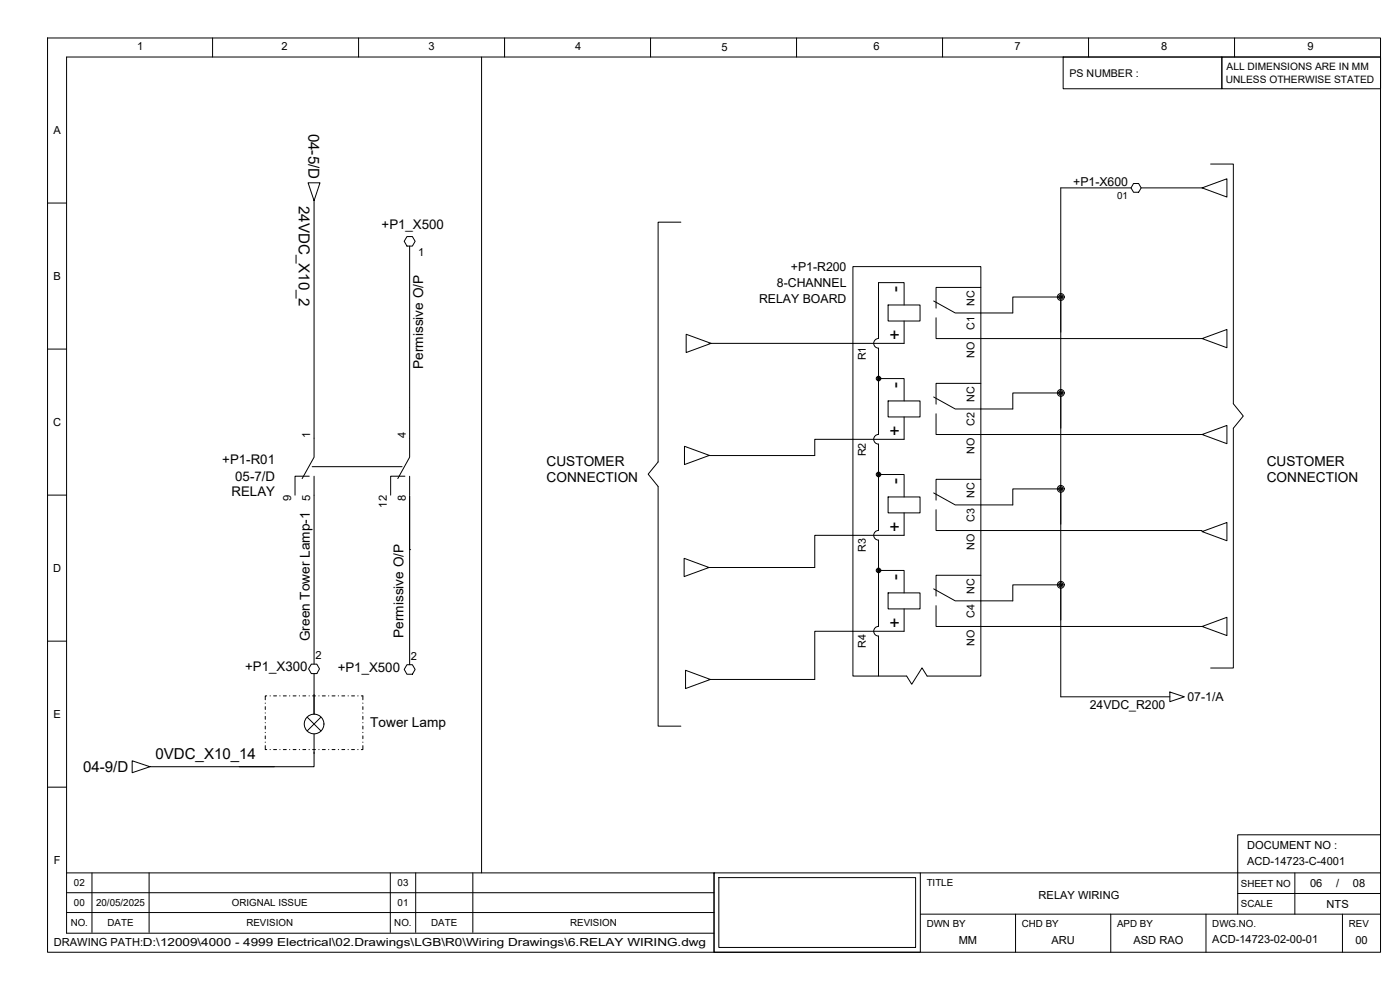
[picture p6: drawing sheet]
<svg xmlns="http://www.w3.org/2000/svg" width="420mm" height="297mm" viewBox="0 0 420 297" stroke-linecap="round" stroke-linejoin="round" font-family="sans-serif">
<g fill="none" stroke="#000" stroke-width=".3">
<path d="M14.3 11.4h400v274.3h-400zM63.8 11.4v5.7M107.6 11.4v5.7M144.5 17.1v244.8M151.4 11.4v5.7M195.2 11.4v5.7M239.1 11.4v5.7M282.9 11.4v5.7M319.1 17.1h47.6v9.5h-47.6zM326.7 11.4v5.7M366.7 17.1h47.6v9.5h-47.6zM370.5 11.4v5.7"/>
<path d="M414.3 17.1h-394.3v262.9h194.3M92.5 54.8h3.5l-1.7 5.4zM339.4 56.4h-21.1v152.7h32.8M340.2 55.1h1.5l.8 1.3-.8 1.3h-1.5l-.8-1.3zM342.5 56.4h18.3M360.8 56.4l7.4-2.8v5.5zM363.3 49.2h6.8v71.9l3 3.7-3 3.7v71.9h-6.8M14.3 60.9h5.7M94.3 60.1v77.1l-3.6 6.4M122.1 71h1.7l.8 1.4-.8 1.4h-1.7l-.8-1.4zM122.9 73.8v63.4l-3.5 6.4M204.3 66.7h-6.8v71.9l-3 3.7 3 3.7v71.9h6.8"/>
<path d="M256 80h38.4v122.8h-16.2l-1.5-2.4-3.1 4.9-1.5-2.5h-16.1zM266.5 91.5h9.6v4.8h-9.6zM271.3 91.5v-6.7h-7.6v16.8a1.44 1.44 0 0 0-1.5 1.4 1.44 1.44 0 0 0 1.5 1.5v25.9M271.3 96.3v6.7h-58.5M280.9 95.3v6.3h79.9M294.4 86.2h-13.5v6.3M318.3 89.1h-14.3v4.8h-17.3l-6.5-3.6M14.3 104.7h5.7M205.9 100.3l7.5 2.7-7.5 2.8zM263.7 113.6h7.6v6.7M294.4 115h-13.5v6.3M318.3 117.9h-14.3v4.8h-17.3l-6.5-3.6"/>
<path d="M360.8 101.6l7.4-2.7v5.4zM205.4 133.9l7.5 2.7-7.5 2.8zM263.7 130.4a1.45 1.45 0 0 0-1.5 1.4 1.45 1.45 0 0 0 1.5 1.5v25.9M266.5 120.3h9.6v4.8h-9.6zM271.3 125.1v6.7h-26.8v4.9h-31.7M280.9 124.1v6.3h79.9M360.8 130.4l7.4-2.8v5.5zM14.3 148.6h5.7M92.8 142.9h-4.3v5.7M93.7 140h27M94.3 142.9v56.4M121.5 142.9h-4.3v5.7"/>
<path d="M122.9 142.9v5.7M122.9 148.8v50.6M263.7 142.4h7.6v6.7M263.7 159.2a1.45 1.45 0 0 0-1.5 1.4 1.45 1.45 0 0 0 1.5 1.5v25.9a1.44 1.44 0 0 0-1.5 1.4 1.44 1.44 0 0 0 1.5 1.4v12M266.5 149.1h9.6v4.8h-9.6zM271.3 153.9v6.7h-26.8v9.7h-31.7M280.9 152.9v6.3h79.9M294.4 143.8h-13.5v6.3M318.3 146.7h-14.3v4.8h-17.3l-6.5-3.6M360.8 159.5l7.4-2.7v5.4zM122.9 164.9h.1M205.3 167.5l7.5 2.8-7.5 2.7z"/>
<path d="M263.7 171.2h7.6v6.7M266.5 177.9h9.6v4.8h-9.6zM294.4 172.6h-13.5v6.2M318.3 175.5h-14.3v4.8h-17.3l-6.5-3.6M14.3 192.4h5.7M93.4 199.3h1.7l.8 1.4-.8 1.4h-1.7l-.8-1.4zM122.1 199.4h1.7l.8 1.5-.8 1.4h-1.7l-.8-1.4zM271.3 182.7v6.7h-26.8v14.5h-31.7M280.9 181.7v6.3h79.9M360.8 188l7.4-2.8v5.5zM79.6 210.9v.1M79.6 212v.9"/>
<path d="M79.6 213.9v.1M79.6 214.9v.9M79.6 216.8v.1M79.6 217.9v.8M79.6 219.7v.1M80.1 208.8h-.5v1.2M81 208.8h.1M82.1 208.8h.9M84 208.8h.1M85 208.8h.9M86.9 208.8h.1M88 208.8h.8"/>
<path d="M89.8 208.8h.1M90.9 208.8h.9M92.2 215.1l4.2 4.2M92.7 208.8h.1M93.8 208.8h.9M94.3 202.1v12.2M95.7 208.8h.1M96.4 215.1l-4.2 4.2M96.7 208.8h.9M98.6 208.8h.1M99.7 208.8h.8M101.5 208.8h.1"/>
<path d="M102.6 208.8h.9M104.4 208.8h.1M105.5 208.8h.9M107.4 208.8h.1M108.4 208.8h.5v1.2M108.9 210.9v.1M108.9 212v.9M108.9 213.9v.1M108.9 214.9v.9M108.9 216.8v.1M108.9 217.9v.8M108.9 219.7v.1"/>
<path d="M205.7 201.1l7.5 2.8-7.5 2.7zM351.1 207.6l4.3 1.5-4.3 1.4zM14.3 236.2h5.7M45 230l-5.3-1.7v3.5l5.3-1.8h37.4M79.6 223.7v1.2h.5M79.6 220.8v.9M79.6 222.6v.1M81 224.9h.1M82.1 224.9h.9M84 224.9h.1M85 224.9h.9M86.9 224.9h.1"/>
<path d="M88 224.9h.8M89.8 224.9h.1M90.9 224.9h.9M92.7 224.9h.1M93.8 224.9h.9M94.3 225.6v4.4h-22.5M94.3 220.2v5.9M95.7 224.9h.1M96.7 224.9h.9M98.6 224.9h.1M99.7 224.9h.8M101.5 224.9h.1"/>
<path d="M102.6 224.9h.9M104.4 224.9h.1M105.5 224.9h.9M107.4 224.9h.1M108.9 223.7v1.2h-.5M108.9 220.8v.9M108.9 222.6v.1M414.3 250.5h-42.8v23.8M20 261.9h194.3v23.8M20 267.9h194.3M20 273.8h194.3M27.6 261.9v17.9"/>
<path d="M44.7 261.9v17.9M117.1 261.9v17.9M124.8 261.9v17.9M141.9 261.9v17.9M214.3 261.9h61.9v23.8h-61.9zM215.7 263.3h59.1v21h-59.1zM276.2 261.9h138.1M276.2 274.3h138.1M304.8 274.3v11.4M333.4 274.3v11.4M361.9 274.3v11.4M371.5 268.1h42.8"/>
<path d="M388.6 261.9v12.4M402.9 274.3v11.4"/>
<circle cx="318.4" cy="89.1" r="1.03"/>
<circle cx="318.4" cy="89.1" r=".65"/>
<circle cx="318.4" cy="89.1" r=".33"/>
<circle cx="263.7" cy="113.6" r=".43"/>
<circle cx="263.7" cy="113.6" r=".69"/>
<circle cx="263.7" cy="113.6" r=".22"/>
<circle cx="318.4" cy="117.9" r="1.03"/>
<circle cx="318.4" cy="117.9" r=".65"/>
<circle cx="318.4" cy="117.9" r=".33"/>
<circle cx="263.7" cy="142.4" r=".69"/>
<circle cx="263.7" cy="142.4" r=".43"/>
<circle cx="263.7" cy="142.4" r=".22"/>
<circle cx="318.4" cy="146.7" r="1.03"/>
<circle cx="318.4" cy="146.7" r=".65"/>
<circle cx="318.4" cy="146.7" r=".33"/>
<circle cx="263.7" cy="171.2" r=".69"/>
<circle cx="263.7" cy="171.2" r=".43"/>
<circle cx="263.7" cy="171.2" r=".22"/>
<circle cx="318.4" cy="175.5" r="1.03"/>
<circle cx="318.4" cy="175.5" r=".65"/>
<circle cx="318.4" cy="175.5" r=".33"/>
<circle cx="94.3" cy="217.2" r="2.95"/>
</g>
<g font-size="5.4">
<text x="270.4" y="87.5" transform="rotate(-90 270.4 87.5)">-</text>
<text x="270.4" y="102.1" transform="rotate(-90 270.4 102.1)">+</text>
<text x="270.4" y="116.3" transform="rotate(-90 270.4 116.3)">-</text>
<text x="270.4" y="130.9" transform="rotate(-90 270.4 130.9)">+</text>
<text x="270.4" y="145.1" transform="rotate(-90 270.4 145.1)">-</text>
<text x="270.4" y="159.6" transform="rotate(-90 270.4 159.6)">+</text>
<text x="270.4" y="173.9" transform="rotate(-90 270.4 173.9)">-</text>
<text x="270.4" y="188.5" transform="rotate(-90 270.4 188.5)">+</text>
</g>
<g font-size="4.5">
<text x="92.6" y="40.1" transform="rotate(90 92.6 40.1)">04-5/D</text>
<text x="89.7" y="61.8" transform="rotate(90 89.7 61.8)">24VDC_X10_2</text>
<text x="46.6" y="227.8">0VDC_X10_14</text>
<text x="24.9" y="231.7">04-9/D</text>
</g>
<g font-size="4.1">
<text x="127" y="110.6" transform="rotate(-90 127 110.6)">Permissive O/P</text>
<text x="164" y="139.7">CUSTOMER</text>
<text x="380.2" y="139.7">CUSTOMER</text>
<text x="164" y="144.6">CONNECTION</text>
<text x="380.2" y="144.6">CONNECTION</text>
<text x="121.1" y="191.4" transform="rotate(-90 121.1 191.4)">Permissive O/P</text>
<text x="93" y="192.4" transform="rotate(-90 93 192.4)">Green Tower Lamp-1</text>
<text x="111.1" y="218.2">Tower Lamp</text>
</g>
<g font-size="4">
<text x="114.5" y="68.8">+P1_X500</text>
<text x="66.7" y="139.2">+P1-R01</text>
<text x="69.5" y="148.7">RELAY</text>
<text x="70.6" y="144.3">05-7/D</text>
<text x="73.6" y="201.4">+P1_X300</text>
<text x="101.3" y="201.6">+P1_X500</text>
</g>
<g font-size="3.7">
<text x="322.1" y="55.8">+P1-X600</text>
<text x="237.3" y="81.3">+P1-R200</text>
<text x="233.2" y="86.1">8-CHANNEL</text>
<text x="227.8" y="90.9">RELAY BOARD</text>
<text x="327" y="212.8">24VDC_R200</text>
<text x="356.4" y="210.4">07-1/A</text>
</g>
<g font-size="3.3">
<text x="41.2" y="15">1</text>
<text x="84.5" y="15.1">2</text>
<text x="128.6" y="15">3</text>
<text x="172.6" y="15.1">4</text>
<text x="216.6" y="15.4">5</text>
<text x="262.1" y="15">6</text>
<text x="304.5" y="15">7</text>
<text x="348.4" y="15.1">8</text>
<text x="392.4" y="15.1">9</text>
<text x="16" y="40.2">A</text>
<text x="125.5" y="76.7">1</text>
<text x="16" y="84">B</text>
<text x="15.9" y="127.8">C</text>
<text x="93.1" y="131.5" transform="rotate(-90 93.1 131.5)">1</text>
<text x="121.8" y="131.5" transform="rotate(-90 121.8 131.5)">4</text>
<text x="87.4" y="150.4" transform="rotate(-90 87.4 150.4)">9</text>
<text x="93.1" y="150.4" transform="rotate(-90 93.1 150.4)">5</text>
<text x="116.1" y="152.3" transform="rotate(-90 116.1 152.3)">12</text>
<text x="121.8" y="150.4" transform="rotate(-90 121.8 150.4)">8</text>
<text x="15.9" y="171.6">D</text>
<text x="94.6" y="197.9">2</text>
<text x="123.3" y="198">2</text>
<text x="16" y="215.5">E</text>
<text x="374.3" y="254.7">DOCUMENT NO :</text>
<text x="16.1" y="259.3">F</text>
<text x="374.3" y="259.5">ACD-14723-C-4001</text>
<text x="311.7" y="269.8">RELAY WIRING</text>
<text x="393.2" y="266.2">06</text>
<text x="401" y="266.2">/</text>
<text x="406" y="266.2">08</text>
<text x="398.1" y="272.4">NTS</text>
<text x="16.2" y="283.8">DRAWING PATH:D:\12009\4000 - 4999 Electrical\02.Drawings\LGB\R0\Wiring Drawings\6.RELAY WIRING.dwg</text>
<text x="287.7" y="283.1">MM</text>
<text x="315.6" y="283.1">ARU</text>
<text x="340.2" y="283.1">ASD RAO</text>
<text x="363.8" y="282.9">ACD-14723-02-00-01</text>
<text x="406.8" y="283.1">00</text>
</g>
<g font-size="3.2">
<text x="321" y="23">PS NUMBER :</text>
<text x="292.4" y="91.8" transform="rotate(-90 292.4 91.8)">NC</text>
<text x="292.4" y="99" transform="rotate(-90 292.4 99)">C1</text>
<text x="292.4" y="107.4" transform="rotate(-90 292.4 107.4)">NO</text>
<text x="259.8" y="108.1" transform="rotate(-90 259.8 108.1)">R1</text>
<text x="292.4" y="120.6" transform="rotate(-90 292.4 120.6)">NC</text>
<text x="292.4" y="127.8" transform="rotate(-90 292.4 127.8)">C2</text>
<text x="259.8" y="136.9" transform="rotate(-90 259.8 136.9)">R2</text>
<text x="292.4" y="136.2" transform="rotate(-90 292.4 136.2)">NO</text>
<text x="292.4" y="149.4" transform="rotate(-90 292.4 149.4)">NC</text>
<text x="292.4" y="156.6" transform="rotate(-90 292.4 156.6)">C3</text>
<text x="259.8" y="165.7" transform="rotate(-90 259.8 165.7)">R3</text>
<text x="292.4" y="165" transform="rotate(-90 292.4 165)">NO</text>
<text x="292.4" y="178.2" transform="rotate(-90 292.4 178.2)">NC</text>
<text x="292.4" y="185.4" transform="rotate(-90 292.4 185.4)">C4</text>
<text x="259.8" y="194.5" transform="rotate(-90 259.8 194.5)">R4</text>
<text x="292.4" y="193.7" transform="rotate(-90 292.4 193.7)">NO</text>
</g>
<g font-size="3.1">
<text x="368.1" y="21.1">ALL DIMENSIONS ARE IN MM</text>
<text x="367.9" y="24.8">UNLESS OTHERWISE STATED</text>
</g>
<g font-size="2.9">
<text x="335.3" y="59.8">01</text>
<text x="22.2" y="265.9">02</text>
<text x="119.3" y="265.9">03</text>
<text x="278.1" y="265.7">TITLE</text>
<text x="372.4" y="266.1">SHEET NO</text>
<text x="22.2" y="271.9">00</text>
<text x="28.9" y="271.9">20/05/2025</text>
<text x="69.6" y="271.9">ORIGNAL ISSUE</text>
<text x="119.3" y="271.9">01</text>
<text x="372.4" y="272.2">SCALE</text>
<text x="21.2" y="277.8">NO.</text>
<text x="32.3" y="277.8">DATE</text>
<text x="74" y="277.8">REVISION</text>
<text x="118.3" y="277.8">NO.</text>
<text x="129.4" y="277.8">DATE</text>
<text x="171.1" y="277.8">REVISION</text>
<text x="278.1" y="278.1">DWN BY</text>
<text x="306.7" y="278.1">CHD BY</text>
<text x="335.3" y="278.1">APD BY</text>
<text x="363.8" y="278.1">DWG.NO.</text>
<text x="404.8" y="278.1">REV</text>
</g>
</svg>
